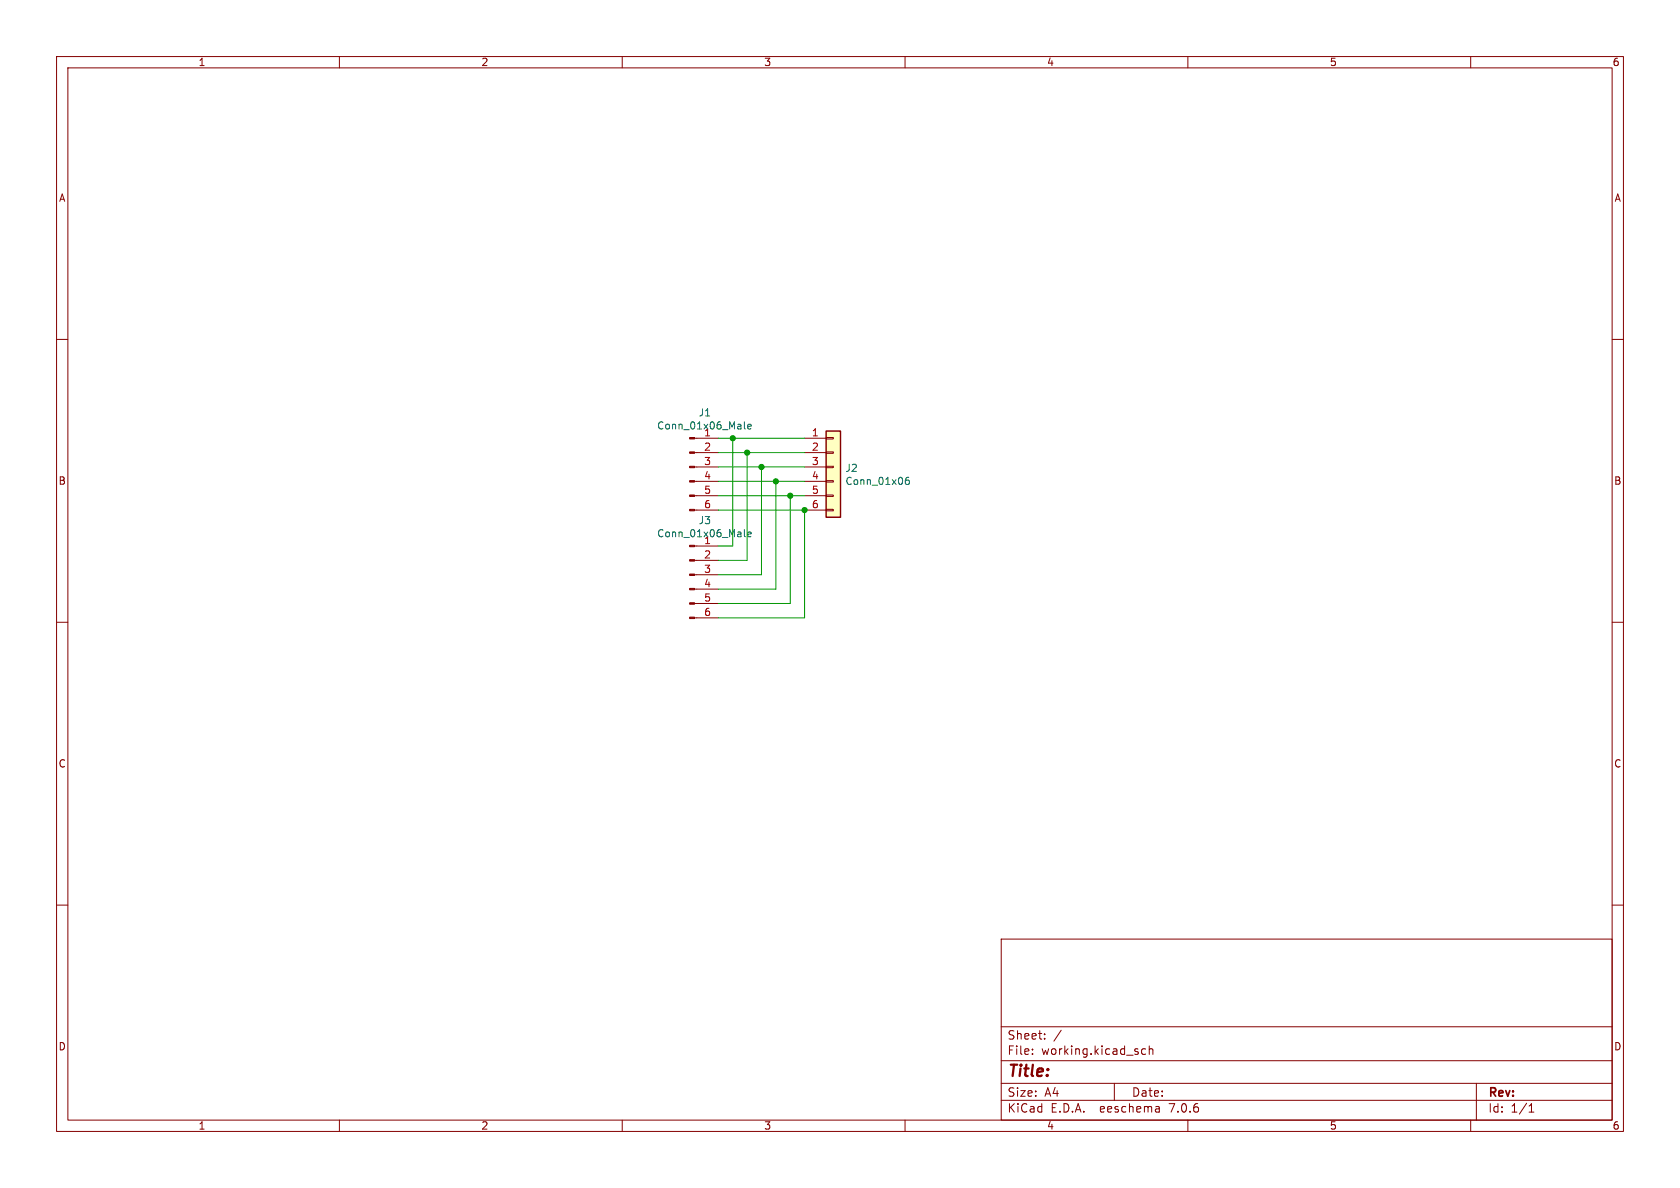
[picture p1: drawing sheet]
(kicad_sch (version 20230121) (generator eeschema)

 (paper "A4")

 (lib_symbols
  (symbol "Adapter1-25to1-rescue:Conn_01x06_Male-Connector" (pin_names (offset 1.016) hide) (in_bom yes) (on_board yes)
   (property "Reference" "J" (at 0 7.62 0) (effects (font (size 1.27 1.27))))
   (property "Value" "Connector:Conn_01x06_Male" (at 0 -10.16 0) (effects (font (size 1.27 1.27))))
   (property "Footprint" "" (at 0 0 0) (effects (font (size 1.27 1.27)) hide))
   (property "Datasheet" "" (at 0 0 0) (effects (font (size 1.27 1.27)) hide))
   (symbol "Conn_01x06_Male-Connector_1_1"
    (polyline (pts (xy 1.27 -7.62) (xy 0.8636 -7.62)) (stroke (width 0.1524) (type solid)) (fill (type none)))
    (polyline (pts (xy 1.27 -5.08) (xy 0.8636 -5.08)) (stroke (width 0.1524) (type solid)) (fill (type none)))
    (polyline (pts (xy 1.27 -2.54) (xy 0.8636 -2.54)) (stroke (width 0.1524) (type solid)) (fill (type none)))
    (polyline (pts (xy 1.27 0) (xy 0.8636 0)) (stroke (width 0.1524) (type solid)) (fill (type none)))
    (polyline (pts (xy 1.27 2.54) (xy 0.8636 2.54)) (stroke (width 0.1524) (type solid)) (fill (type none)))
    (polyline (pts (xy 1.27 5.08) (xy 0.8636 5.08)) (stroke (width 0.1524) (type solid)) (fill (type none)))
    (rectangle (start 0.8636 -7.493) (end 0 -7.747) (stroke (width 0.1524) (type solid)) (fill (type outline)))
    (rectangle (start 0.8636 -4.953) (end 0 -5.207) (stroke (width 0.1524) (type solid)) (fill (type outline)))
    (rectangle (start 0.8636 -2.413) (end 0 -2.667) (stroke (width 0.1524) (type solid)) (fill (type outline)))
    (rectangle (start 0.8636 0.127) (end 0 -0.127) (stroke (width 0.1524) (type solid)) (fill (type outline)))
    (rectangle (start 0.8636 2.667) (end 0 2.413) (stroke (width 0.1524) (type solid)) (fill (type outline)))
    (rectangle (start 0.8636 5.207) (end 0 4.953) (stroke (width 0.1524) (type solid)) (fill (type outline)))
    (pin passive line (at 5.08 5.08 180) (length 3.81) (name "Pin_1" (effects (font (size 1.27 1.27)))) (number "1" (effects (font (size 1.27 1.27)))))
    (pin passive line (at 5.08 2.54 180) (length 3.81) (name "Pin_2" (effects (font (size 1.27 1.27)))) (number "2" (effects (font (size 1.27 1.27)))))
    (pin passive line (at 5.08 0 180) (length 3.81) (name "Pin_3" (effects (font (size 1.27 1.27)))) (number "3" (effects (font (size 1.27 1.27)))))
    (pin passive line (at 5.08 -2.54 180) (length 3.81) (name "Pin_4" (effects (font (size 1.27 1.27)))) (number "4" (effects (font (size 1.27 1.27)))))
    (pin passive line (at 5.08 -5.08 180) (length 3.81) (name "Pin_5" (effects (font (size 1.27 1.27)))) (number "5" (effects (font (size 1.27 1.27)))))
    (pin passive line (at 5.08 -7.62 180) (length 3.81) (name "Pin_6" (effects (font (size 1.27 1.27)))) (number "6" (effects (font (size 1.27 1.27)))))))
  (symbol "Connector_Generic:Conn_01x06" (pin_names (offset 1.016) hide) (in_bom yes) (on_board yes)
   (property "Reference" "J" (at 0 7.62 0) (effects (font (size 1.27 1.27))))
   (property "Value" "Conn_01x06" (at 0 -10.16 0) (effects (font (size 1.27 1.27))))
   (property "Footprint" "" (at 0 0 0) (effects (font (size 1.27 1.27)) hide))
   (property "Datasheet" "~" (at 0 0 0) (effects (font (size 1.27 1.27)) hide))
   (symbol "Conn_01x06_1_1"
    (rectangle (start -1.27 -7.493) (end 0 -7.747) (stroke (width 0.1524) (type default)) (fill (type none)))
    (rectangle (start -1.27 -4.953) (end 0 -5.207) (stroke (width 0.1524) (type default)) (fill (type none)))
    (rectangle (start -1.27 -2.413) (end 0 -2.667) (stroke (width 0.1524) (type default)) (fill (type none)))
    (rectangle (start -1.27 0.127) (end 0 -0.127) (stroke (width 0.1524) (type default)) (fill (type none)))
    (rectangle (start -1.27 2.667) (end 0 2.413) (stroke (width 0.1524) (type default)) (fill (type none)))
    (rectangle (start -1.27 5.207) (end 0 4.953) (stroke (width 0.1524) (type default)) (fill (type none)))
    (rectangle (start -1.27 6.35) (end 1.27 -8.89) (stroke (width 0.254) (type default)) (fill (type background)))
    (pin passive line (at -5.08 5.08 0) (length 3.81) (name "Pin_1" (effects (font (size 1.27 1.27)))) (number "1" (effects (font (size 1.27 1.27)))))
    (pin passive line (at -5.08 2.54 0) (length 3.81) (name "Pin_2" (effects (font (size 1.27 1.27)))) (number "2" (effects (font (size 1.27 1.27)))))
    (pin passive line (at -5.08 0 0) (length 3.81) (name "Pin_3" (effects (font (size 1.27 1.27)))) (number "3" (effects (font (size 1.27 1.27)))))
    (pin passive line (at -5.08 -2.54 0) (length 3.81) (name "Pin_4" (effects (font (size 1.27 1.27)))) (number "4" (effects (font (size 1.27 1.27)))))
    (pin passive line (at -5.08 -5.08 0) (length 3.81) (name "Pin_5" (effects (font (size 1.27 1.27)))) (number "5" (effects (font (size 1.27 1.27)))))
    (pin passive line (at -5.08 -7.62 0) (length 3.81) (name "Pin_6" (effects (font (size 1.27 1.27)))) (number "6" (effects (font (size 1.27 1.27))))))))

 (junction (at 137.16 85.09) (diameter 0) (color 0 0 0 0))
 (junction (at 142.24 90.17) (diameter 0) (color 0 0 0 0))
 (junction (at 139.7 87.63) (diameter 0) (color 0 0 0 0))
 (junction (at 129.54 77.47) (diameter 0) (color 0 0 0 0))
 (junction (at 132.08 80.01) (diameter 0) (color 0 0 0 0))
 (junction (at 134.62 82.55) (diameter 0) (color 0 0 0 0))

 (wire (pts (xy 142.24 80.01) (xy 132.08 80.01)) (stroke (width 0) (type default)))
 (wire (pts (xy 127 77.47) (xy 129.54 77.47)) (stroke (width 0) (type default)))
 (wire (pts (xy 127 99.06) (xy 132.08 99.06)) (stroke (width 0) (type default)))
 (wire (pts (xy 142.24 90.17) (xy 127 90.17)) (stroke (width 0) (type default)))
 (wire (pts (xy 132.08 99.06) (xy 132.08 80.01)) (stroke (width 0) (type default)))
 (wire (pts (xy 127 87.63) (xy 139.7 87.63)) (stroke (width 0) (type default)))
 (wire (pts (xy 127 101.6) (xy 134.62 101.6)) (stroke (width 0) (type default)))
 (wire (pts (xy 142.24 85.09) (xy 137.16 85.09)) (stroke (width 0) (type default)))
 (wire (pts (xy 134.62 82.55) (xy 142.24 82.55)) (stroke (width 0) (type default)))
 (wire (pts (xy 127 82.55) (xy 134.62 82.55)) (stroke (width 0) (type default)))
 (wire (pts (xy 139.7 87.63) (xy 142.24 87.63)) (stroke (width 0) (type default)))
 (wire (pts (xy 129.54 77.47) (xy 142.24 77.47)) (stroke (width 0) (type default)))
 (wire (pts (xy 127 106.68) (xy 139.7 106.68)) (stroke (width 0) (type default)))
 (wire (pts (xy 139.7 106.68) (xy 139.7 87.63)) (stroke (width 0) (type default)))
 (wire (pts (xy 127 109.22) (xy 142.24 109.22)) (stroke (width 0) (type default)))
 (wire (pts (xy 129.54 96.52) (xy 129.54 77.47)) (stroke (width 0) (type default)))
 (wire (pts (xy 137.16 85.09) (xy 127 85.09)) (stroke (width 0) (type default)))
 (wire (pts (xy 127 104.14) (xy 137.16 104.14)) (stroke (width 0) (type default)))
 (wire (pts (xy 134.62 101.6) (xy 134.62 82.55)) (stroke (width 0) (type default)))
 (wire (pts (xy 142.24 109.22) (xy 142.24 90.17)) (stroke (width 0) (type default)))
 (wire (pts (xy 132.08 80.01) (xy 127 80.01)) (stroke (width 0) (type default)))
 (wire (pts (xy 127 96.52) (xy 129.54 96.52)) (stroke (width 0) (type default)))
 (wire (pts (xy 137.16 104.14) (xy 137.16 85.09)) (stroke (width 0) (type default)))

 (symbol (lib_id "Adapter1-25to1-rescue:Conn_01x06_Male-Connector") (at 121.92 82.55 0) (unit 1) (in_bom yes) (on_board yes) (dnp no)
  (property "Reference" "J1" (at 124.6124 72.9488 0) (effects (font (size 1.27 1.27))))
  (property "Value" "Conn_01x06_Male" (at 124.6124 75.2602 0) (effects (font (size 1.27 1.27))))
  (property "Footprint" "KiCadCustomLibs:Pads_prog_6pin1.25mm" (at 121.92 82.55 0) (effects (font (size 1.27 1.27)) hide))
  (property "Datasheet" "~" (at 121.92 82.55 0) (effects (font (size 1.27 1.27)) hide)) (pin "1") (pin "2") (pin "3") (pin "4") (pin "5") (pin "6"))

 (symbol (lib_id "Connector_Generic:Conn_01x06") (at 147.32 82.55 0) (unit 1) (in_bom yes) (on_board yes) (dnp no)
  (property "Reference" "J2" (at 149.352 82.7532 0) (effects (font (size 1.27 1.27)) (justify left)))
  (property "Value" "Conn_01x06" (at 149.352 85.0646 0) (effects (font (size 1.27 1.27)) (justify left)))
  (property "Footprint" "KiCadCustomLibs:JST_SH_6x1mm" (at 147.32 82.55 0) (effects (font (size 1.27 1.27)) hide))
  (property "Datasheet" "~" (at 147.32 82.55 0) (effects (font (size 1.27 1.27)) hide)) (pin "1") (pin "2") (pin "3") (pin "4") (pin "5") (pin "6"))

 (symbol (lib_id "Adapter1-25to1-rescue:Conn_01x06_Male-Connector") (at 121.92 101.6 0) (unit 1) (in_bom yes) (on_board yes) (dnp no)
  (property "Reference" "J3" (at 124.6124 91.9988 0) (effects (font (size 1.27 1.27))))
  (property "Value" "Conn_01x06_Male" (at 124.6124 94.3102 0) (effects (font (size 1.27 1.27))))
  (property "Footprint" "Pin_Headers:Pin_Header_Angled_1x06_Pitch1.27mm" (at 121.92 101.6 0) (effects (font (size 1.27 1.27)) hide))
  (property "Datasheet" "~" (at 121.92 101.6 0) (effects (font (size 1.27 1.27)) hide)) (pin "1") (pin "2") (pin "3") (pin "4") (pin "5") (pin "6"))

 (sheet_instances (path "" (page "1"))))
